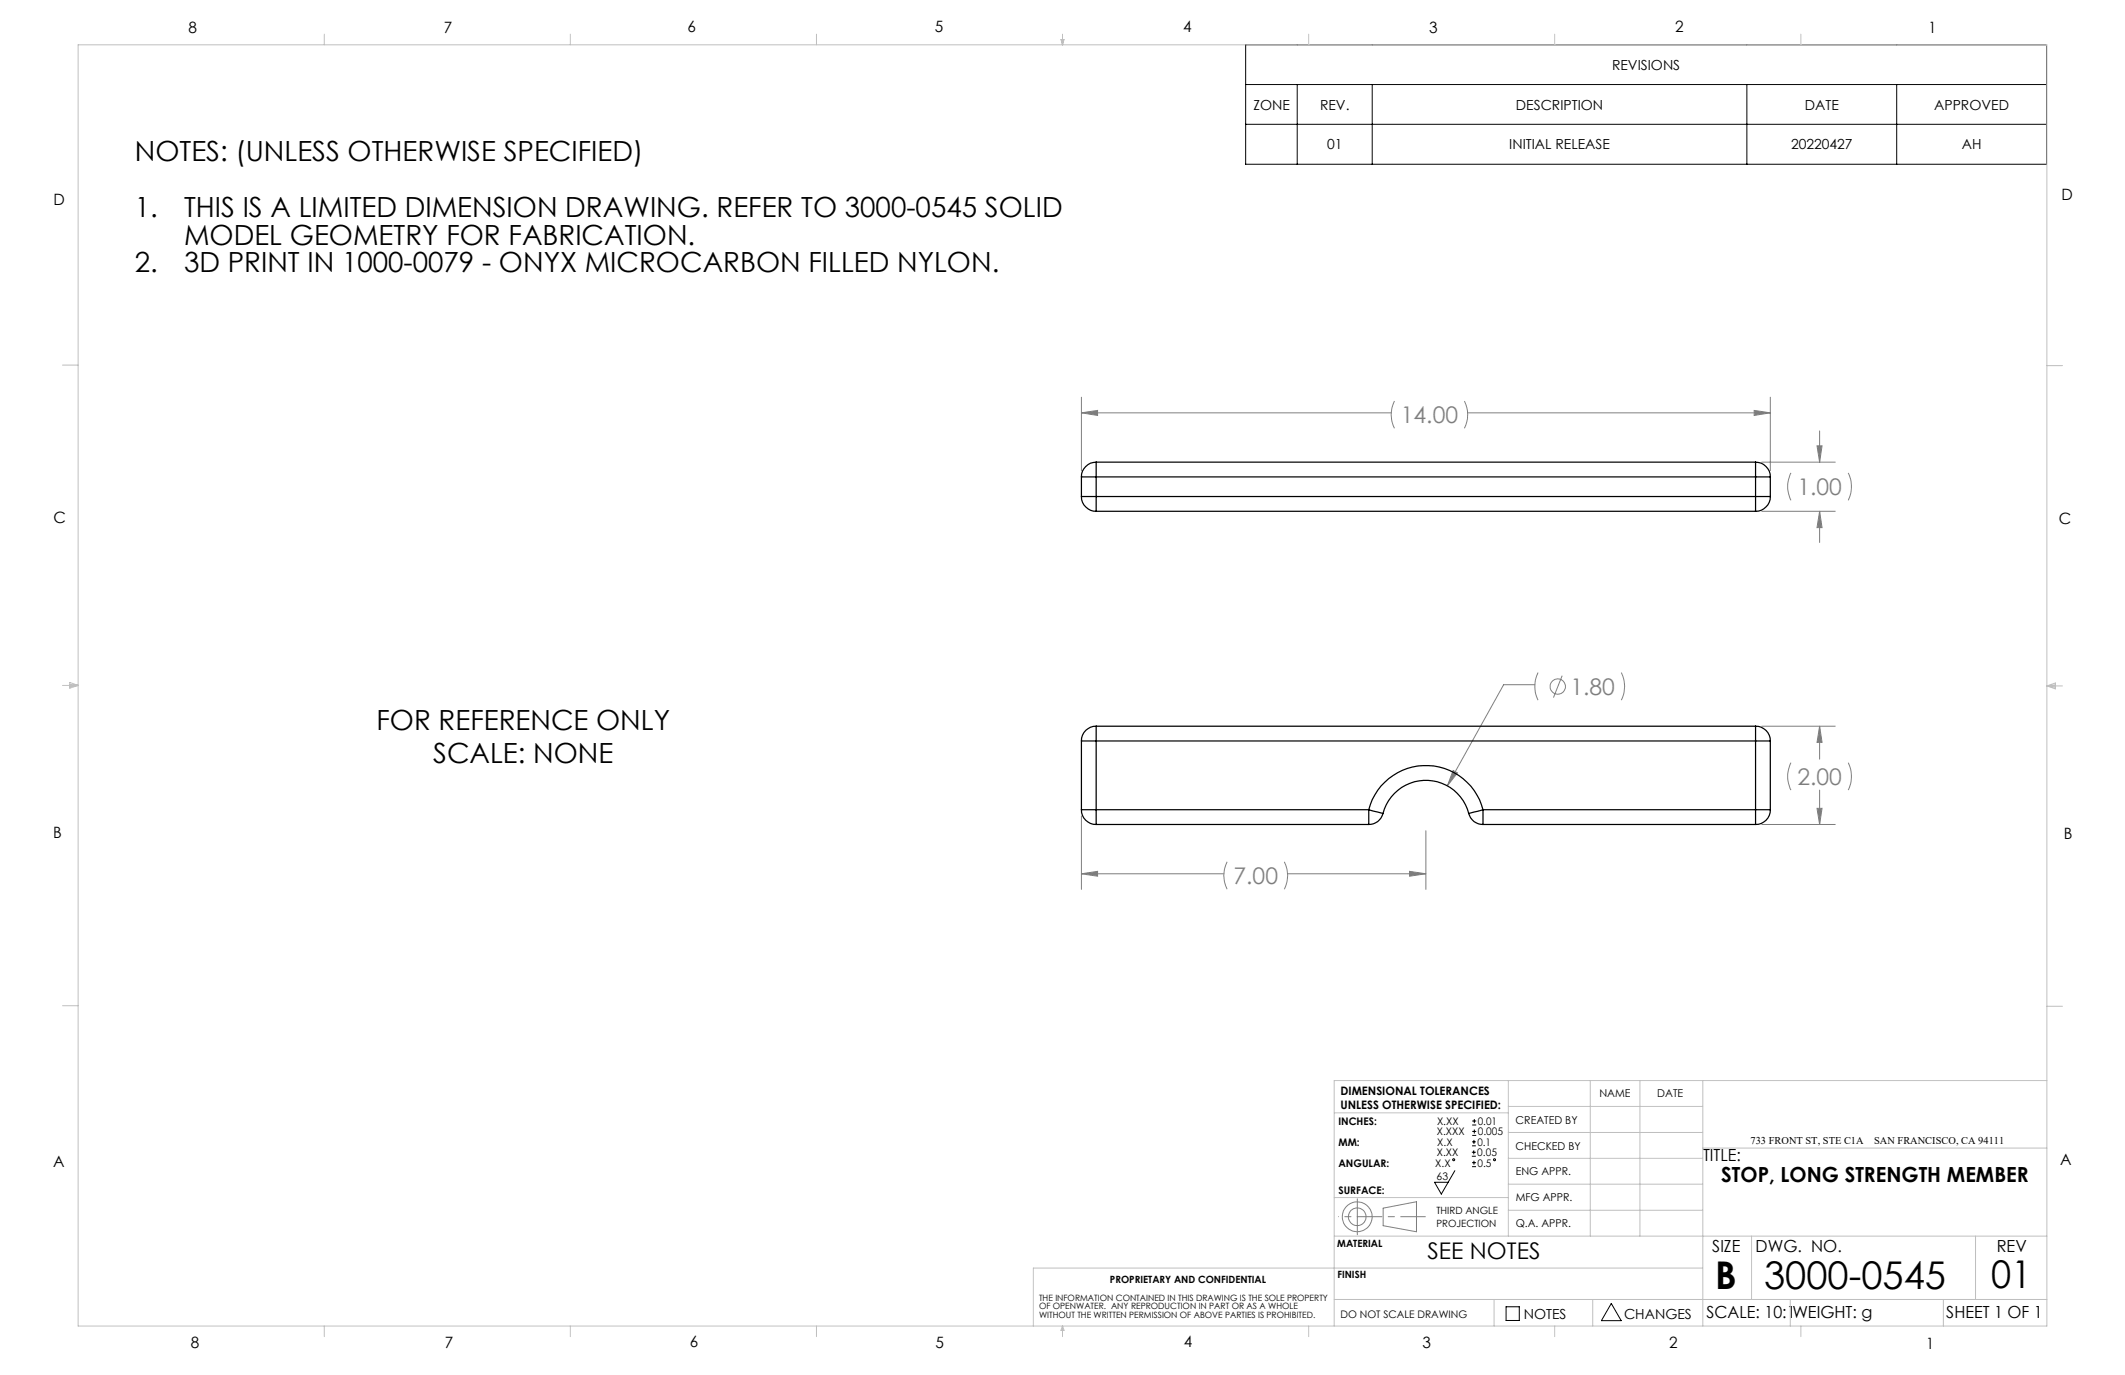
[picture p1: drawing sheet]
<svg xmlns="http://www.w3.org/2000/svg" width="432mm" height="279mm" viewBox="0 0 432 279" stroke-linecap="round" stroke-linejoin="round" font-family="sans-serif">
<g fill="none" stroke="#808080" stroke-width=".2">
<path d="M219.7 83.9l3.3-.5v1zM219.7 80.7v14.9M219.7 83.9h63M283.4 81.5a6.1 6.1 0 0 0 0 5.5M297.6 81.5a6.1 6.1 0 0 1 0 5.5M298.2 83.9h61.5M356.4 83.4l3.3 .5-3.3 .5zM358 93.9h14.9M359.7 80.7v14.9M363.9 96.1a6.1 6.1 0 0 0 0 5.6M369.2 90.6h1l-.5 3.3zM369.7 87.6v6.3"/>
<path d="M375.6 96.1a6.4 6.4 0 0 1 0 5.6M358 103.9h14.9M369.7 103.9l.5 3.3h-1zM369.7 103.9v6.3M311.9 139.1h-6.4l-11.4 20.6M312.5 136.7a6.5 6.5 0 0 0 0 5.6M317.4 137.3l-1.7 4.4M329.5 136.7a6.2 6.2 0 0 1 0 5.6M295.3 156.6l.9 .5-2.1 2.6zM358 147.6h14.9M363.9 155a6.1 6.1 0 0 0 0 5.5M369.7 147.6l.5 3.2h-1z"/>
<path d="M369.7 147.6v6.7M375.6 155a6.4 6.4 0 0 1 0 5.5M219.7 177.6l3.3-.5v.9zM219.7 165.8v14.9M219.7 177.6h29M249.3 175.1a6.1 6.1 0 0 0 0 5.6M261 175.1a6.1 6.1 0 0 1 0 5.6M261.7 177.6h28M286.4 177.1l3.3 .5-3.3 .4zM289.7 168.8v11.9M358 167.5h14.9M369.2 164.3h1l-.5 3.2z"/>
<path d="M369.7 160.5v7M281.1 245.5l6.7-1.3v6.1l-6.7-1.2z"/>
<circle cx="316.5" cy="139.5" r="1.55"/>
<circle cx="275.8" cy="247.3" r="1.8"/>
<circle cx="275.8" cy="247.3" r="3"/>
</g>
<g fill="none" stroke="#000" stroke-width=".2">
<path d="M253.1 9.1h162.8v24.3h-162.8zM253.1 17.2h162.8M263.6 17.2v16.2M278.8 17.2v16.2M355 17.2v16.2M385.4 17.2v16.2M253.1 25.3h162.8M295.6 237.9l-2.7 4.7-1.4-2.4h2.8M299.1 234.9h.8M299.1 234.1h.8M299.1 232.8h.8M299.1 232h.8"/>
<path d="M299.1 237.1h.8M299.1 236.3h.8M299.2 228.6h.8M299.2 227.8h.8M299.2 230.7h.8M299.2 229.9h.8M299.5 233.8v.8M299.5 231.6v.8M299.5 235.9v.8M299.6 227.4v.8M299.6 229.5v.8M306 265.5h2.7v2.8h-2.7z"/>
<path d="M327.4 264.9l2 3.5h-4z"/>
<circle cx="295.4" cy="235.7" r=".2"/>
<circle cx="303.7" cy="235.7" r=".2"/>
</g>
<path d="M275.8 247.2h13.8" fill="none" stroke="#808080" stroke-width=".2" stroke-dasharray="15.2 1.3 1.3 1.3" stroke-dashoffset="10.2"/>
<path d="M275.8 247.2v-3.6M275.8 247.2v3.7" fill="none" stroke="#808080" stroke-width=".2" stroke-dasharray="15.2 1.3 1.3 1.3"/>
<path d="M275.8 247.2h-3.8" fill="none" stroke="#808080" stroke-width=".2" stroke-dasharray="15.2 1.3 1.3 1.3" stroke-dashoffset="15.2"/>
<g fill="none" stroke="#c0c0c0" stroke-width=".2">
<path d="M15.9 9.1h400v260.4h-400zM65.9 6.9v2.2M115.9 6.9v2.2M165.9 6.9v2.2M215.6 8h.6l-.3 1.1zM215.7 8l.2 1.1M215.9 6.9v2.2M216 8l-.1 1.1M265.9 6.9v2.2M315.9 6.9v2.2M365.9 6.9v2.2M12.7 74.2h3.2"/>
<path d="M415.9 74.3h3.2M12.7 139.3h3.2M14.2 139.1l1.7 .2M14.2 138.7l1.7 .6-1.7 .5zM15.9 139.3l-1.7 .3M415.9 139.4h3.2M415.9 139.4l1.8-.6v1.2zM415.9 139.4l1.8 .3M417.7 139.2l-1.8 .2M12.7 204.4h3.2M306.5 219.6v31.6M323.1 219.6v31.6"/>
<path d="M333.2 219.6v31.6M346 219.6v49.9M415.9 204.5h3.2M415.9 219.6h-144.8v49.9M271.1 226.1h35.4M306.5 235.4h39.5M306.5 230.1h39.5M306.5 224.8h39.5M346 233.3h69.9M271.1 251.2h144.8M271.1 243.3h35.4M306.5 245.9h39.5"/>
<path d="M306.5 240.6h39.5M346 257.7h-136v11.8M355.9 251.2v12.9M401.4 251.2v12.9M65.9 269.5v2.1M115.9 269.5v2.1M165.9 269.5v2.1M215.9 269.5v2.1M215.9 269.5l.3 .8h-.6zM265.9 269.5v2.1M271.1 264.1h144.8M303.6 264.1v5.4"/>
<path d="M315.9 269.5v2.1M323.6 264.1v5.4M363.8 264.1v5.4M365.9 269.5v2.1M394.9 264.1v5.4"/>
</g>
<path d="M369.7 147.6l.5 3.2h-1zM369.2 164.3h1l-.5 3.2zM219.7 177.6l3.3-.5v.9zM286.4 177.1l3.3 .5-3.3 .4zM295.3 156.6l-1.2 3.1 2.1-2.6zM219.7 83.9l3.3-.5v1zM356.4 83.4l3.3 .5-3.3 .5zM369.2 90.6h1l-.5 3.3zM369.7 103.9l.5 3.3h-1z" fill="#808080"/>
<g fill="none" stroke="#000" stroke-width=".25">
<path d="M219.7 96.9h3M219.7 96.9v4M222.7 93.9v3M222.7 93.9a3 3 0 0 0-3 3M222.7 96.9v4M222.7 96.9h134M222.7 93.9h134M356.7 93.9v3M356.7 93.9a3 3 0 0 1 3 3M356.7 96.9h3M356.7 96.9v4M359.7 96.9v4"/>
<path d="M219.7 100.9h3M219.7 100.9a3 3 0 0 0 3 3M222.7 100.9v3M222.7 100.9h134M222.7 103.9h134M356.7 100.9v3M356.7 100.9h3M359.7 100.9a3 3 0 0 1-3 3M219.7 150.6h3M219.7 150.6v13.9M222.7 147.6v3M222.7 147.6a2.95 2.95 0 0 0-3 3"/>
<path d="M222.7 150.6h134M222.7 147.6h134M222.7 150.6v13.9M356.7 147.6v3M356.7 147.6a2.95 2.95 0 0 1 3 3M356.7 150.6h3M356.7 150.6v13.9M359.7 150.6v13.9M219.7 164.5h3M219.7 164.5a2.95 2.95 0 0 0 3 3M222.7 164.5v3M222.7 164.5h55.4"/>
<path d="M222.7 167.5h55.4M278.1 164.5a12 12 0 0 1 11.6-8.9 12 12 0 0 1 11.6 8.9M278.1 164.5v3M278.1 164.5l2.9 .8M281 165.3a9 9 0 0 1 8.7-6.7 9 9 0 0 1 8.8 6.7M281 165.3a2.91 2.91 0 0 1-2.9 2.2M298.5 165.3a2.91 2.91 0 0 0 2.8 2.2M301.3 164.5v3M301.3 164.5l-2.8 .8M301.3 164.5h55.4M301.3 167.5h55.4M356.7 164.5h3"/>
<path d="M356.7 164.5v3M359.7 164.5a2.95 2.95 0 0 1-3 3"/>
</g>
<g font-size="7.8">
<text x="348.5" y="261.9">B</text>
<text x="358.5" y="261.9">3000-0545</text>
<text x="404.6" y="261.8">01</text>
</g>
<g font-size="5.6">
<text x="27.4" y="32.8">NOTES: (UNLESS OTHERWISE SPECIFIED)</text>
<text x="27.4" y="44.1">1.</text>
<text x="37.4" y="44.1">THIS IS A LIMITED DIMENSION DRAWING. REFER TO 3000-0545 SOLID</text>
<text x="37.4" y="49.7">MODEL GEOMETRY FOR FABRICATION.</text>
<text x="27.4" y="55.4">2.</text>
<text x="37.4" y="55.4">3D PRINT IN 1000-0079 - ONYX MICROCARBON FILLED NYLON.</text>
<text x="76.5" y="148.3">FOR REFERENCE ONLY</text>
<text x="88" y="155">SCALE: NONE</text>
</g>
<g font-size="4.7" fill="#808080">
<text x="284.7" y="86">14.00</text>
<text x="365.2" y="100.6">1.00</text>
<text x="319.1" y="141.2">1.80</text>
<text x="365.2" y="159.5">2.00</text>
<text x="250.7" y="179.7">7.00</text>
</g>
<text font-size="4.7" x="290.1" y="255.9">SEE NOTES</text>
<text font-size="4.2" x="349.8" y="240.3">STOP, LONG STRENGTH MEMBER</text>
<g font-size="3.4">
<text x="346.1" y="235.9">TITLE:</text>
<text x="347.9" y="254.3">SIZE</text>
<text x="356.7" y="254.4">DWG. NO.</text>
<text x="405.7" y="254.5">REV</text>
<text x="346.8" y="267.9">SCALE: 10:1WEIGHT: g</text>
<text x="395.5" y="267.9">SHEET 1 OF 1</text>
</g>
<g font-size="3.2">
<text x="38.3" y="6.7">8</text>
<text x="90.2" y="6.7">7</text>
<text x="139.7" y="6.5">6</text>
<text x="190" y="6.5">5</text>
<text x="240.4" y="6.5">4</text>
<text x="290.4" y="6.7">3</text>
<text x="340.4" y="6.5">2</text>
<text x="391.9" y="6.7">1</text>
<text x="10.9" y="41.6">D</text>
<text x="418.9" y="40.7">D</text>
<text x="10.9" y="106.3">C</text>
<text x="418.4" y="106.4">C</text>
<text x="10.8" y="170.2">B</text>
<text x="419.4" y="170.6">B</text>
<text x="10.8" y="237.2">A</text>
<text x="418.6" y="236.8">A</text>
<text x="38.8" y="273.8">8</text>
<text x="90.4" y="273.8">7</text>
<text x="140.2" y="273.8">6</text>
<text x="190.1" y="273.9">5</text>
<text x="240.5" y="273.8">4</text>
<text x="289" y="273.9">3</text>
<text x="339.1" y="273.8">2</text>
<text x="391.4" y="274.1">1</text>
</g>
<g font-size="2.8">
<text x="327.6" y="14.2">REVISIONS</text>
<text x="254.7" y="22.3">ZONE</text>
<text x="268.2" y="22.3">REV.</text>
<text x="308" y="22.3">DESCRIPTION</text>
<text x="366.7" y="22.3">DATE</text>
<text x="393" y="22.3">APPROVED</text>
<text x="269.7" y="30.4">01</text>
<text x="306.7" y="30.4">INITIAL RELEASE</text>
<text x="363.9" y="30.4">20220427</text>
<text x="398.6" y="30.4">AH</text>
<text x="309.6" y="268">NOTES</text>
<text x="330" y="268">CHANGES</text>
</g>
<g font-size="2.4">
<text x="272.4" y="222.5">DIMENSIONAL TOLERANCES</text>
<text x="272.4" y="225.3">UNLESS OTHERWISE SPECIFIED:</text>
</g>
<g font-size="2.2">
<text x="325" y="222.9">NAME</text>
<text x="336.8" y="222.9">DATE</text>
<text x="308" y="233.6">CHECKED BY</text>
<text x="308" y="228.4">CREATED BY</text>
<text x="308" y="238.8">ENG APPR.</text>
<text x="308" y="244">MFG APPR.</text>
<text x="308" y="249.3">Q.A. APPR.</text>
</g>
<g font-size="2.1">
<text x="272" y="228.6">INCHES:</text>
<text x="272" y="232.8">MM:</text>
<text x="292" y="230.7">X.XXX</text>
<text x="292" y="228.6">X.XX</text>
<text x="292.1" y="232.8">X.X</text>
<text x="300.2" y="232.8">0.1</text>
<text x="300.3" y="228.6">0.01</text>
<text x="300.3" y="230.7">0.005</text>
<text x="355.7" y="232.4">733 FRONT ST, STE C1A</text>
<text x="380.8" y="232.4">SAN FRANCISCO, CA 94111</text>
<text x="272" y="237">ANGULAR:</text>
<text x="291.6" y="237">X.X</text>
<text x="291.9" y="239.8">63</text>
<text x="292" y="234.9">X.XX</text>
<text x="300.2" y="234.9">0.05</text>
<text x="300.2" y="237">0.5</text>
<text x="272" y="242.6">SURFACE:</text>
<text x="272.4" y="267.8">DO NOT SCALE DRAWING</text>
</g>
<g font-size="2">
<text x="291.9" y="246.8">THIRD ANGLE</text>
<text x="291.9" y="249.3">PROJECTION</text>
<text x="271.7" y="253.4">MATERIAL</text>
<text x="225.5" y="260.6">PROPRIETARY AND CONFIDENTIAL</text>
<text x="271.8" y="259.7">FINISH</text>
</g>
<g font-size="1.8">
<text x="211.1" y="264.3">THE INFORMATION CONTAINED IN THIS DRAWING IS THE SOLE PROPERTY</text>
<text x="211.1" y="266.1">OF OPENWATER. ANY REPRODUCTION IN PART OR AS A WHOLE</text>
<text x="211.1" y="267.8">WITHOUT THE WRITTEN PERMISSION OF ABOVE PARTIES IS PROHIBITED.</text>
</g>
</svg>
